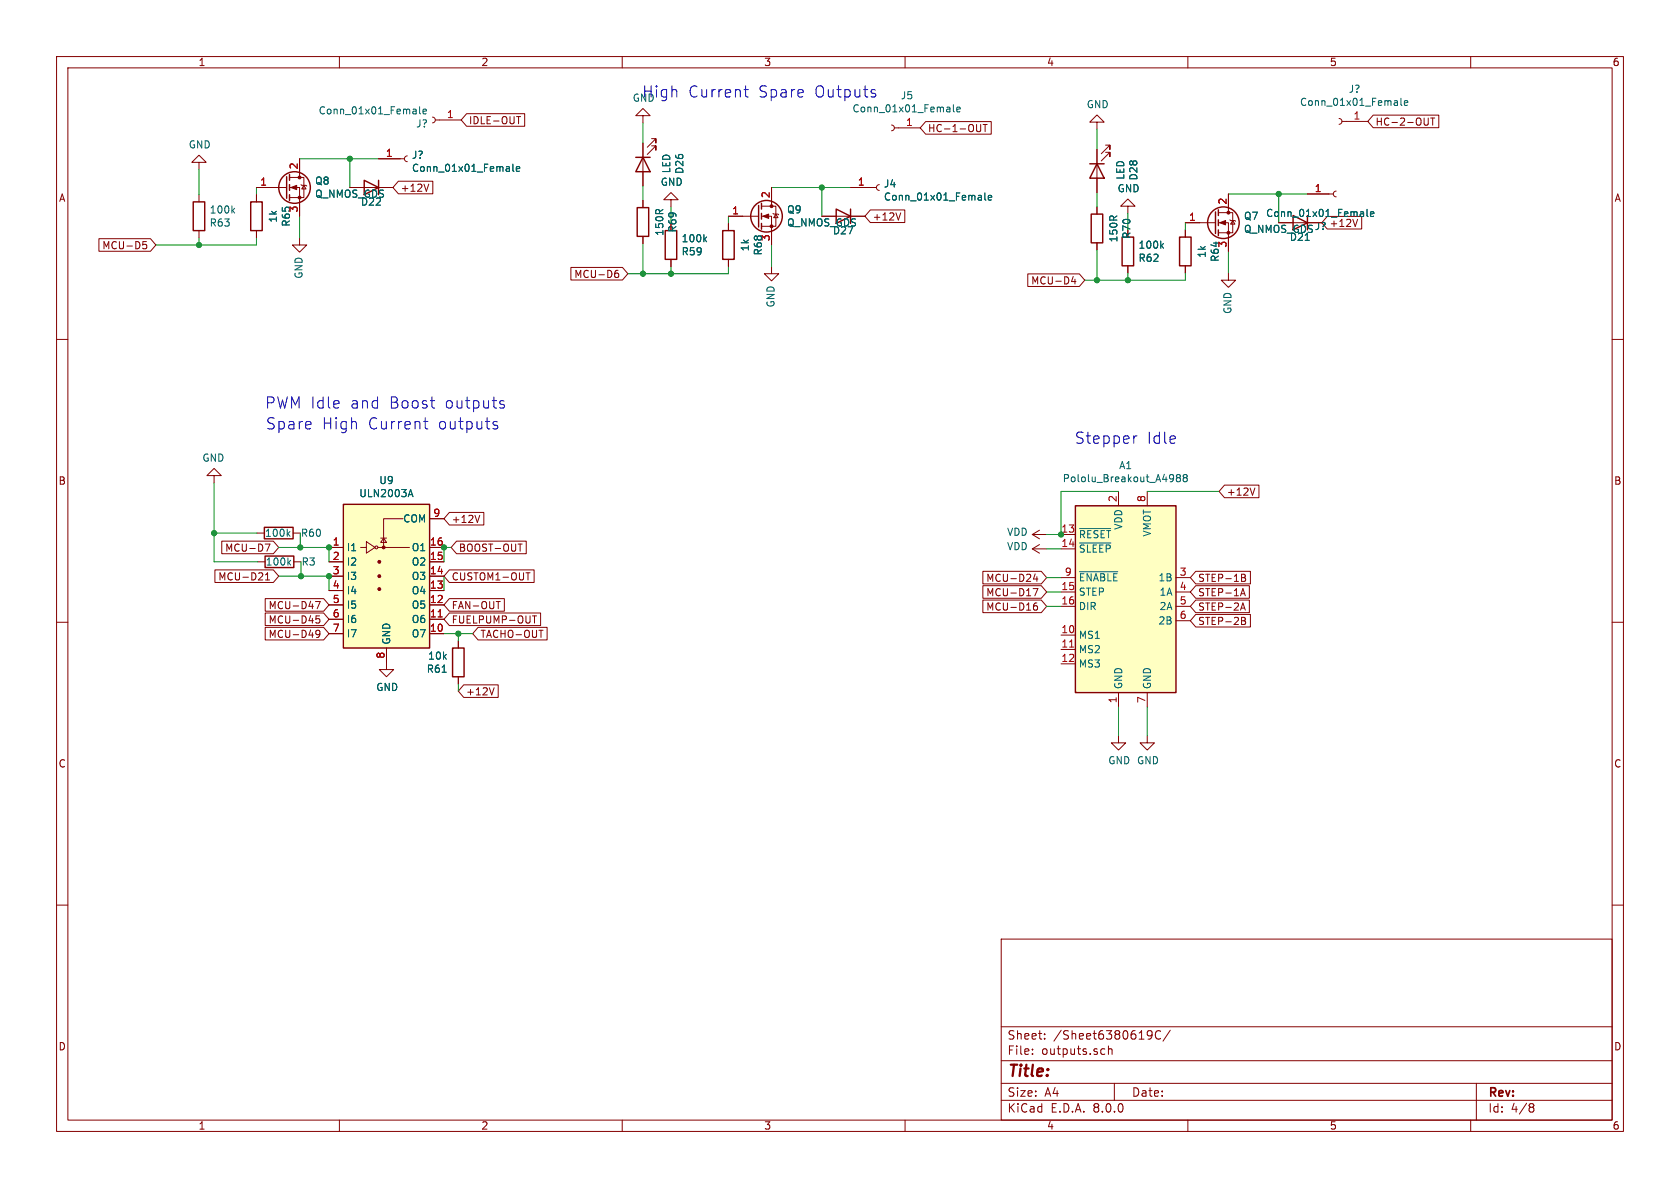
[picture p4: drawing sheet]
EESchema Schematic File Version 4
EELAYER 30 0
EELAYER END
$Descr A4 11693 8268
encoding utf-8
Sheet 4 8
Title ""
Date ""
Rev ""
Comp ""
Comment1 ""
Comment2 ""
Comment3 ""
Comment4 ""
$EndDescr
Text Notes 1840 2860 0    78   ~ 0
PWM Idle and Boost outputs
Text GLabel 2290 4310 0    50   Input ~ 0
MCU-D45
Text GLabel 3090 4310 2    50   Input ~ 0
FUELPUMP-OUT
Text GLabel 2290 4410 0    50   Input ~ 0
MCU-D49
Text GLabel 3290 4410 2    50   Input ~ 0
TACHO-OUT
Text Notes 1845 3005 0    78   ~ 0
Spare High Current outputs
Text Notes 7475 3105 0    78   ~ 0
Stepper Idle
$Comp
L power:GND #PWR0160
U 1 1
P 2690 4610
F 0 "#PWR0160" H 2690 4360 50  0001 C CNN
F 1 "GND" H 2695 4437 50  0000 C CNN
F 2 "" H 2690 4610 50  0001 C CNN
F 3 "" H 2690 4610 50  0001 C CNN
	1    2690 4610
	1    0    0    -1  
$EndComp
Text GLabel 1085 1705 0    50   Input ~ 0
MCU-D5
$Comp
L power:GND #PWR0161
U 1 1
P 1490 3360
F 0 "#PWR0161" H 1490 3110 50  0001 C CNN
F 1 "GND" H 1495 3187 50  0000 C CNN
F 2 "" H 1490 3360 50  0001 C CNN
F 3 "" H 1490 3360 50  0001 C CNN
	1    1490 3360
	-1   0    0    1   
$EndComp
Text GLabel 3210 835  2    50   Input ~ 0
IDLE-OUT
Text GLabel 3090 4210 2    50   Input ~ 0
FAN-OUT
Text GLabel 2290 4210 0    50   Input ~ 0
MCU-D47
$Comp
L Device:R R61
U 1 1
P 3190 4610
F 0 "R61" H 3120 4564 50  0000 R CNN
F 1 "10k" H 3120 4655 50  0000 R CNN
F 2 "Resistor_THT:R_Axial_DIN0204_L3.6mm_D1.6mm_P5.08mm_Horizontal" V 3120 4610 50  0001 C CNN
F 3 "~" H 3190 4610 50  0001 C CNN
F 4 "BC10.0KXCT-ND" H 890 610 50  0001 C CNN "Digikey Part Number"
F 5 "Vishay" H 890 610 50  0001 C CNN "Manufacturer_Name"
F 6 "MFR-12FTF52-10K" H 890 610 50  0001 C CNN "Manufacturer_Part_Number"
F 7 "https://www.digikey.com.au/product-detail/en/vishay-beyschlag-draloric-bc-components/MBA02040C1002FRP00/BC10-0KXCT-ND/336866" H 890 610 50  0001 C CNN "URL"
	1    3190 4610
	1    0    0    -1  
$EndComp
Wire Wire Line
	3190 4460 3190 4410
Wire Wire Line
	3190 4810 3190 4760
Wire Wire Line
	3090 4410 3190 4410
Wire Wire Line
	3190 4410 3290 4410
Connection ~ 3190 4410
Text GLabel 3140 3810 2    50   Input ~ 0
BOOST-OUT
Wire Wire Line
	3140 3810 3090 3810
Wire Wire Line
	3090 3910 3090 3810
Text GLabel 1940 3810 0    50   Input ~ 0
MCU-D7
Wire Wire Line
	1940 3810 2090 3810
Wire Wire Line
	2290 3810 2290 3910
$Comp
L Device:R R60
U 1 1
P 1940 3710
F 0 "R60" V 1940 3560 50  0000 R CNN
F 1 "100k" V 1940 3810 50  0000 R CNN
F 2 "Resistor_THT:R_Axial_DIN0204_L3.6mm_D1.6mm_P5.08mm_Horizontal" V 1870 3710 50  0001 C CNN
F 3 "~" H 1940 3710 50  0001 C CNN
F 4 "BC3240CT-ND" H 390 2310 50  0001 C CNN "Digikey Part Number"
F 5 "Vishay" H 390 2310 50  0001 C CNN "Manufacturer_Name"
F 6 "MFR-12FRF52-100K" H 390 2310 50  0001 C CNN "Manufacturer_Part_Number"
F 7 "https://www.digikey.com.au/product-detail/en/vishay-beyschlag-draloric-bc-components/MBA02040C1003FCT00/BC3240CT-ND/6138743" H 390 2310 50  0001 C CNN "URL"
	1    1940 3710
	0    -1   -1   0   
$EndComp
Wire Wire Line
	1490 3710 1790 3710
Wire Wire Line
	2090 3710 2090 3810
Connection ~ 2090 3810
Wire Wire Line
	2090 3810 2290 3810
Text GLabel 9520 845  2    50   Input ~ 0
HC-2-OUT
$Comp
L power:GND #PWR?
U 1 1
P 2085 1655
AR Path="/5CD18C17/63862F56" Ref="#PWR?"  Part="1" 
AR Path="/5CD191F5/63862F56" Ref="#PWR0105"  Part="1" 
AR Path="/6380619D/63862F56" Ref="#PWR0162"  Part="1" 
F 0 "#PWR0162" H 2085 1405 50  0001 C CNN
F 1 "GND" V 2090 1527 50  0000 R CNN
F 2 "" H 2085 1655 50  0001 C CNN
F 3 "" H 2085 1655 50  0001 C CNN
	1    2085 1655
	-1   0    0    -1  
$EndComp
Wire Wire Line
	2085 1655 2085 1505
$Comp
L Device:R R?
U 1 1
P 1385 1505
AR Path="/5CD18C17/60C89296" Ref="R?"  Part="1" 
AR Path="/5CD191F5/60C89296" Ref="R43"  Part="1" 
AR Path="/6380619D/60C89296" Ref="R63"  Part="1" 
F 0 "R63" H 1315 1459 50  0000 R CNN
F 1 "100k" H 1315 1550 50  0000 R CNN
F 2 "Resistor_THT:R_Axial_DIN0204_L3.6mm_D1.6mm_P5.08mm_Horizontal" V 1315 1505 50  0001 C CNN
F 3 "~" H 1385 1505 50  0001 C CNN
F 4 "BC3240CT-ND" H -5765 -1295 50  0001 C CNN "Digikey Part Number"
F 5 "Vishay" H -5765 -1295 50  0001 C CNN "Manufacturer_Name"
F 6 "MFR-12FRF52-100K" H -5765 -1295 50  0001 C CNN "Manufacturer_Part_Number"
F 7 "https://www.digikey.com.au/product-detail/en/vishay-beyschlag-draloric-bc-components/MBA02040C1003FCT00/BC3240CT-ND/6138743" H -5765 -1295 50  0001 C CNN "URL"
	1    1385 1505
	-1   0    0    -1  
$EndComp
Wire Wire Line
	1385 1705 1385 1655
Text GLabel 7550 1950 0    50   Input ~ 0
MCU-D4
Wire Wire Line
	1085 1705 1385 1705
Connection ~ 1385 1705
Text GLabel 6405 890  2    50   Input ~ 0
HC-1-OUT
Text GLabel 4370 1905 0    50   Input ~ 0
MCU-D6
Text Notes 4465 695  0    78   ~ 0
High Current Spare Outputs
Wire Wire Line
	1385 1705 1785 1705
$Comp
L Device:R R65
U 1 1
P 1785 1505
F 0 "R65" V 1578 1505 50  0000 C CNN
F 1 "1k" V 1669 1505 50  0000 C CNN
F 2 "Resistor_THT:R_Axial_DIN0204_L3.6mm_D1.6mm_P5.08mm_Horizontal" V 1715 1505 50  0001 C CNN
F 3 "~" H 1785 1505 50  0001 C CNN
F 4 "BC1.00KXCT-ND" H -1115 -4495 50  0001 C CNN "Digikey Part Number"
F 5 "Vishay" H -1115 -4495 50  0001 C CNN "Manufacturer_Name"
F 6 "MFR-12FTF52-1K" H -1115 -4495 50  0001 C CNN "Manufacturer_Part_Number"
F 7 "" H -1115 -4495 50  0001 C CNN "URL"
	1    1785 1505
	-1   0    0    1   
$EndComp
Wire Wire Line
	1785 1305 1785 1355
Wire Wire Line
	1785 1655 1785 1705
$Comp
L Device:D D?
U 1 1
P 2585 1305
AR Path="/5CD18C17/60EF5827" Ref="D?"  Part="1" 
AR Path="/5CD191F5/60EF5827" Ref="D16"  Part="1" 
AR Path="/6380619D/60EF5827" Ref="D22"  Part="1" 
F 0 "D22" H 2585 1405 50  0000 C CNN
F 1 "1N914TAP" H 2585 1180 50  0001 C CNN
F 2 "Diode_THT:D_DO-35_SOD27_P7.62mm_Horizontal" H 2585 1305 50  0001 C CNN
F 3 "~" H 2585 1305 50  0001 C CNN
F 4 "1N914TAPGICT-ND" H -1665 -445 50  0001 C CNN "Digikey Part Number"
F 5 "Vishay" H -1665 -445 50  0001 C CNN "Manufacturer_Name"
F 6 "1N914TAP" H -1665 -445 50  0001 C CNN "Manufacturer_Part_Number"
F 7 "https://www.digikey.com.au/product-detail/en/vishay-general-semiconductor-diodes-division/1N914TAP/1N914TAPGICT-ND/8564478" H -1665 -445 50  0001 C CNN "URL"
	1    2585 1305
	-1   0    0    1   
$EndComp
Wire Wire Line
	2435 1305 2435 1105
Connection ~ 2435 1105
Wire Wire Line
	2435 1105 2635 1105
$Comp
L power:GND #PWR?
U 1 1
P 8550 1900
AR Path="/5CD18C17/60EFB003" Ref="#PWR?"  Part="1" 
AR Path="/5CD191F5/60EFB003" Ref="#PWR0126"  Part="1" 
AR Path="/6380619D/60EFB003" Ref="#PWR0164"  Part="1" 
F 0 "#PWR0164" H 8550 1650 50  0001 C CNN
F 1 "GND" V 8555 1772 50  0000 R CNN
F 2 "" H 8550 1900 50  0001 C CNN
F 3 "" H 8550 1900 50  0001 C CNN
	1    8550 1900
	-1   0    0    -1  
$EndComp
Wire Wire Line
	8550 1900 8550 1750
$Comp
L Device:R R?
U 1 1
P 7850 1750
AR Path="/5CD18C17/60EFB012" Ref="R?"  Part="1" 
AR Path="/5CD191F5/60EFB012" Ref="R28"  Part="1" 
AR Path="/6380619D/60EFB012" Ref="R62"  Part="1" 
F 0 "R62" H 7780 1704 50  0000 R CNN
F 1 "100k" H 7780 1795 50  0000 R CNN
F 2 "Resistor_THT:R_Axial_DIN0204_L3.6mm_D1.6mm_P5.08mm_Horizontal" V 7780 1750 50  0001 C CNN
F 3 "~" H 7850 1750 50  0001 C CNN
F 4 "BC3240CT-ND" H 700 -1050 50  0001 C CNN "Digikey Part Number"
F 5 "Vishay" H 700 -1050 50  0001 C CNN "Manufacturer_Name"
F 6 "MFR-12FRF52-100K" H 700 -1050 50  0001 C CNN "Manufacturer_Part_Number"
F 7 "https://www.digikey.com.au/product-detail/en/vishay-beyschlag-draloric-bc-components/MBA02040C1003FCT00/BC3240CT-ND/6138743" H 700 -1050 50  0001 C CNN "URL"
	1    7850 1750
	-1   0    0    -1  
$EndComp
$Comp
L power:GND #PWR?
U 1 1
P 7850 1485
AR Path="/5CD18C17/60EFB01C" Ref="#PWR?"  Part="1" 
AR Path="/5CD191F5/60EFB01C" Ref="#PWR0127"  Part="1" 
AR Path="/6380619D/60EFB01C" Ref="#PWR0165"  Part="1" 
F 0 "#PWR0165" H 7850 1235 50  0001 C CNN
F 1 "GND" H 7855 1312 50  0000 C CNN
F 2 "" H 7850 1485 50  0001 C CNN
F 3 "" H 7850 1485 50  0001 C CNN
	1    7850 1485
	1    0    0    1   
$EndComp
Wire Wire Line
	7850 1950 7850 1900
Wire Wire Line
	7550 1950 7635 1950
Connection ~ 7850 1950
Wire Wire Line
	7850 1950 8250 1950
$Comp
L Device:R R64
U 1 1
P 8250 1750
F 0 "R64" V 8043 1750 50  0000 C CNN
F 1 "1k" V 8134 1750 50  0000 C CNN
F 2 "Resistor_THT:R_Axial_DIN0204_L3.6mm_D1.6mm_P5.08mm_Horizontal" V 8180 1750 50  0001 C CNN
F 3 "~" H 8250 1750 50  0001 C CNN
F 4 "BC1.00KXCT-ND" H 5350 -4250 50  0001 C CNN "Digikey Part Number"
F 5 "Vishay" H 5350 -4250 50  0001 C CNN "Manufacturer_Name"
F 6 "MFR-12FTF52-1K" H 5350 -4250 50  0001 C CNN "Manufacturer_Part_Number"
F 7 "" H 5350 -4250 50  0001 C CNN "URL"
	1    8250 1750
	-1   0    0    1   
$EndComp
Wire Wire Line
	8250 1550 8250 1600
Wire Wire Line
	8250 1900 8250 1950
$Comp
L Device:D D?
U 1 1
P 9050 1550
AR Path="/5CD18C17/60EFB050" Ref="D?"  Part="1" 
AR Path="/5CD191F5/60EFB050" Ref="D13"  Part="1" 
AR Path="/6380619D/60EFB050" Ref="D21"  Part="1" 
F 0 "D21" H 9050 1650 50  0000 C CNN
F 1 "1N914TAP" H 9050 1425 50  0001 C CNN
F 2 "Diode_THT:D_DO-35_SOD27_P7.62mm_Horizontal" H 9050 1550 50  0001 C CNN
F 3 "~" H 9050 1550 50  0001 C CNN
F 4 "1N914TAPGICT-ND" H 4800 -200 50  0001 C CNN "Digikey Part Number"
F 5 "Vishay" H 4800 -200 50  0001 C CNN "Manufacturer_Name"
F 6 "1N914TAP" H 4800 -200 50  0001 C CNN "Manufacturer_Part_Number"
F 7 "https://www.digikey.com.au/product-detail/en/vishay-general-semiconductor-diodes-division/1N914TAP/1N914TAPGICT-ND/8564478" H 4800 -200 50  0001 C CNN "URL"
	1    9050 1550
	-1   0    0    1   
$EndComp
Wire Wire Line
	8900 1550 8900 1350
Connection ~ 8900 1350
Wire Wire Line
	8900 1350 9100 1350
Wire Wire Line
	2085 1105 2435 1105
Wire Wire Line
	8550 1350 8900 1350
Text GLabel 8285 4120 2    50   Input ~ 0
STEP-1A
Text GLabel 8285 4220 2    50   Input ~ 0
STEP-2A
Text GLabel 8285 4020 2    50   Input ~ 0
STEP-1B
Text GLabel 8285 4320 2    50   Input ~ 0
STEP-2B
Wire Wire Line
	7985 3420 8485 3420
Text GLabel 7285 4020 0    50   Input ~ 0
MCU-D24
Text GLabel 7285 4120 0    50   Input ~ 0
MCU-D17
Text GLabel 7285 4220 0    50   Input ~ 0
MCU-D16
$Comp
L power:VDD #PWR0166
U 1 1
P 7285 3820
F 0 "#PWR0166" H 7285 3670 50  0001 C CNN
F 1 "VDD" V 7302 3948 50  0000 L CNN
F 2 "" H 7285 3820 50  0001 C CNN
F 3 "" H 7285 3820 50  0001 C CNN
	1    7285 3820
	0    -1   -1   0   
$EndComp
Wire Wire Line
	7285 3820 7385 3820
Wire Wire Line
	7285 4020 7385 4020
Wire Wire Line
	7385 4120 7285 4120
Wire Wire Line
	7285 4220 7385 4220
$Comp
L Driver_Motor:Pololu_Breakout_A4988 A1
U 1 1
P 7785 4120
F 0 "A1" H 7835 5001 50  0000 C CNN
F 1 "Pololu_Breakout_A4988" H 7835 4910 50  0000 C CNN
F 2 "Module:Pololu_Breakout-16_15.2x20.3mm" H 8060 3370 50  0001 L CNN
F 3 "https://www.pololu.com/product/2980/pictures" H 7885 3820 50  0001 C CNN
F 4 "/////////////////////////////////" H 7785 4120 50  0001 C CNN "Manufacturer_Part_Number"
	1    7785 4120
	1    0    0    -1  
$EndComp
$Comp
L power:VDD #PWR0167
U 1 1
P 7285 3720
F 0 "#PWR0167" H 7285 3570 50  0001 C CNN
F 1 "VDD" V 7302 3848 50  0000 L CNN
F 2 "" H 7285 3720 50  0001 C CNN
F 3 "" H 7285 3720 50  0001 C CNN
	1    7285 3720
	0    -1   -1   0   
$EndComp
Wire Wire Line
	7285 3720 7385 3720
Wire Wire Line
	7785 5120 7785 4920
$Comp
L power:GND #PWR0168
U 1 1
P 7785 5120
F 0 "#PWR0168" H 7785 4870 50  0001 C CNN
F 1 "GND" H 7790 4947 50  0000 C CNN
F 2 "" H 7785 5120 50  0001 C CNN
F 3 "" H 7785 5120 50  0001 C CNN
	1    7785 5120
	1    0    0    -1  
$EndComp
Wire Wire Line
	7985 5120 7985 4920
$Comp
L power:GND #PWR0169
U 1 1
P 7985 5120
F 0 "#PWR0169" H 7985 4870 50  0001 C CNN
F 1 "GND" H 7990 4947 50  0000 C CNN
F 2 "" H 7985 5120 50  0001 C CNN
F 3 "" H 7985 5120 50  0001 C CNN
	1    7985 5120
	1    0    0    -1  
$EndComp
Wire Wire Line
	7785 3420 7385 3420
Wire Wire Line
	7385 3420 7385 3720
Connection ~ 7385 3720
Text GLabel 3190 4810 2    50   Input ~ 0
+12V
Text GLabel 3090 3610 2    50   Input ~ 0
+12V
Text GLabel 2735 1305 2    50   Input ~ 0
+12V
Text GLabel 9200 1550 2    50   Input ~ 0
+12V
Text GLabel 8485 3420 2    50   Input ~ 0
+12V
$Comp
L Device:Q_NMOS_GDS Q?
U 1 1
P 8450 1550
AR Path="/63805A3E/63853630" Ref="Q?"  Part="1" 
AR Path="/6380619D/63853630" Ref="Q7"  Part="1" 
F 0 "Q7" H 8654 1596 50  0000 L CNN
F 1 "Q_NMOS_GDS" H 8654 1505 50  0000 L CNN
F 2 "Package_TO_SOT_SMD:TO-263-2" H 8650 1650 50  0001 C CNN
F 3 "" H 8450 1550 50  0001 C CNN
F 4 "" H 8450 1550 50  0001 C CNN "Digikey Part Number"
F 5 "" H 8450 1550 50  0001 C CNN "Manufacturer_Name"
F 6 "BUK9675-55A,118" H 8450 1550 50  0001 C CNN "Manufacturer_Part_Number"
	1    8450 1550
	1    0    0    -1  
$EndComp
$Comp
L Device:Q_NMOS_GDS Q?
U 1 1
P 1985 1305
AR Path="/63805A3E/6385E2BC" Ref="Q?"  Part="1" 
AR Path="/6380619D/6385E2BC" Ref="Q8"  Part="1" 
F 0 "Q8" H 2189 1351 50  0000 L CNN
F 1 "Q_NMOS_GDS" H 2189 1260 50  0000 L CNN
F 2 "Package_TO_SOT_SMD:TO-263-2" H 2185 1405 50  0001 C CNN
F 3 "" H 1985 1305 50  0001 C CNN
F 4 "" H 1985 1305 50  0001 C CNN "Digikey Part Number"
F 5 "" H 1985 1305 50  0001 C CNN "Manufacturer_Name"
F 6 "BUK9675-55A,118" H 1985 1305 50  0001 C CNN "Manufacturer_Part_Number"
	1    1985 1305
	1    0    0    -1  
$EndComp
$Comp
L Device:R R?
U 1 1
P 7635 1590
AR Path="/63805A3E/639BEF41" Ref="R?"  Part="1" 
AR Path="/6380619D/639BEF41" Ref="R70"  Part="1" 
F 0 "R70" V 7428 1590 50  0000 C CNN
F 1 "150R" V 7519 1590 50  0000 C CNN
F 2 "Resistor_THT:R_Axial_DIN0204_L3.6mm_D1.6mm_P5.08mm_Horizontal" V 7565 1590 50  0001 C CNN
F 3 "~" H 7635 1590 50  0001 C CNN
F 4 "BC3483CT-ND" H 4235 -1910 50  0001 C CNN "Digikey Part Number"
F 5 "Vishay" H 4235 -1910 50  0001 C CNN "Manufacturer_Name"
F 6 "MFR-12FTF52-150R" H 4235 -1910 50  0001 C CNN "Manufacturer_Part_Number"
F 7 "https://www.digikey.com.au/product-detail/en/vishay-beyschlag-draloric-bc-components/MBA02040C2401FC100/BC3483CT-ND/7350913" H 4235 -1910 50  0001 C CNN "URL"
	1    7635 1590
	-1   0    0    -1  
$EndComp
$Comp
L Device:LED D?
U 1 1
P 7635 1190
AR Path="/63805A3E/639BEF4B" Ref="D?"  Part="1" 
AR Path="/6380619D/639BEF4B" Ref="D28"  Part="1" 
F 0 "D28" H 7628 935 50  0000 C CNN
F 1 "LED" H 7628 1026 50  0000 C CNN
F 2 "LED_THT:LED_D3.0mm" H 7635 1190 50  0001 C CNN
F 3 "~" H 7635 1190 50  0001 C CNN
F 4 "732-5005-ND" H 3835 -2310 50  0001 C CNN "Digikey Part Number"
F 5 "Wurth" H 3835 -2310 50  0001 C CNN "Manufacturer_Name"
F 6 "151031SS04000 (2V 20mA)" H 3835 -2310 50  0001 C CNN "Manufacturer_Part_Number"
F 7 "https://www.digikey.com.au/product-detail/en/w%C3%BCrth-elektronik/151031SS04000/732-5005-ND/4489979" H 3835 -2310 50  0001 C CNN "URL"
	1    7635 1190
	0    -1   1    0   
$EndComp
Wire Wire Line
	7635 1440 7635 1340
Wire Wire Line
	7635 1740 7635 1950
Wire Wire Line
	7635 1040 7635 900 
Wire Wire Line
	7850 1600 7850 1485
$Comp
L power:GND #PWR?
U 1 1
P 5370 1855
AR Path="/5CD18C17/639F838F" Ref="#PWR?"  Part="1" 
AR Path="/5CD191F5/639F838F" Ref="#PWR?"  Part="1" 
AR Path="/6380619D/639F838F" Ref="#PWR0163"  Part="1" 
F 0 "#PWR0163" H 5370 1605 50  0001 C CNN
F 1 "GND" V 5375 1727 50  0000 R CNN
F 2 "" H 5370 1855 50  0001 C CNN
F 3 "" H 5370 1855 50  0001 C CNN
	1    5370 1855
	-1   0    0    -1  
$EndComp
Wire Wire Line
	5370 1855 5370 1705
$Comp
L Device:R R?
U 1 1
P 4670 1705
AR Path="/5CD18C17/639F839E" Ref="R?"  Part="1" 
AR Path="/5CD191F5/639F839E" Ref="R?"  Part="1" 
AR Path="/6380619D/639F839E" Ref="R59"  Part="1" 
F 0 "R59" H 4600 1659 50  0000 R CNN
F 1 "100k" H 4600 1750 50  0000 R CNN
F 2 "Resistor_THT:R_Axial_DIN0204_L3.6mm_D1.6mm_P5.08mm_Horizontal" V 4600 1705 50  0001 C CNN
F 3 "~" H 4670 1705 50  0001 C CNN
F 4 "BC3240CT-ND" H -2480 -1095 50  0001 C CNN "Digikey Part Number"
F 5 "Vishay" H -2480 -1095 50  0001 C CNN "Manufacturer_Name"
F 6 "MFR-12FRF52-100K" H -2480 -1095 50  0001 C CNN "Manufacturer_Part_Number"
F 7 "https://www.digikey.com.au/product-detail/en/vishay-beyschlag-draloric-bc-components/MBA02040C1003FCT00/BC3240CT-ND/6138743" H -2480 -1095 50  0001 C CNN "URL"
	1    4670 1705
	-1   0    0    -1  
$EndComp
Wire Wire Line
	4670 1905 4670 1855
Wire Wire Line
	4370 1905 4475 1905
Connection ~ 4670 1905
Wire Wire Line
	4670 1905 5070 1905
$Comp
L Device:R R68
U 1 1
P 5070 1705
F 0 "R68" V 4863 1705 50  0000 C CNN
F 1 "1k" V 4954 1705 50  0000 C CNN
F 2 "Resistor_THT:R_Axial_DIN0204_L3.6mm_D1.6mm_P5.08mm_Horizontal" V 5000 1705 50  0001 C CNN
F 3 "~" H 5070 1705 50  0001 C CNN
F 4 "BC1.00KXCT-ND" H 2170 -4295 50  0001 C CNN "Digikey Part Number"
F 5 "Vishay" H 2170 -4295 50  0001 C CNN "Manufacturer_Name"
F 6 "MFR-12FTF52-1K" H 2170 -4295 50  0001 C CNN "Manufacturer_Part_Number"
F 7 "" H 2170 -4295 50  0001 C CNN "URL"
	1    5070 1705
	-1   0    0    1   
$EndComp
Wire Wire Line
	5070 1505 5070 1555
Wire Wire Line
	5070 1855 5070 1905
$Comp
L Device:D D?
U 1 1
P 5870 1505
AR Path="/5CD18C17/639F83C0" Ref="D?"  Part="1" 
AR Path="/5CD191F5/639F83C0" Ref="D?"  Part="1" 
AR Path="/6380619D/639F83C0" Ref="D27"  Part="1" 
F 0 "D27" H 5870 1605 50  0000 C CNN
F 1 "1N914TAP" H 5870 1380 50  0001 C CNN
F 2 "Diode_THT:D_DO-35_SOD27_P7.62mm_Horizontal" H 5870 1505 50  0001 C CNN
F 3 "~" H 5870 1505 50  0001 C CNN
F 4 "1N914TAPGICT-ND" H 1620 -245 50  0001 C CNN "Digikey Part Number"
F 5 "Vishay" H 1620 -245 50  0001 C CNN "Manufacturer_Name"
F 6 "1N914TAP" H 1620 -245 50  0001 C CNN "Manufacturer_Part_Number"
F 7 "https://www.digikey.com.au/product-detail/en/vishay-general-semiconductor-diodes-division/1N914TAP/1N914TAPGICT-ND/8564478" H 1620 -245 50  0001 C CNN "URL"
	1    5870 1505
	-1   0    0    1   
$EndComp
Wire Wire Line
	5720 1505 5720 1305
Connection ~ 5720 1305
Wire Wire Line
	5720 1305 5920 1305
Wire Wire Line
	5370 1305 5720 1305
Text GLabel 6020 1505 2    50   Input ~ 0
+12V
$Comp
L Device:Q_NMOS_GDS Q?
U 1 1
P 5270 1505
AR Path="/63805A3E/639F83D2" Ref="Q?"  Part="1" 
AR Path="/6380619D/639F83D2" Ref="Q9"  Part="1" 
F 0 "Q9" H 5474 1551 50  0000 L CNN
F 1 "Q_NMOS_GDS" H 5474 1460 50  0000 L CNN
F 2 "Package_TO_SOT_SMD:TO-263-2" H 5470 1605 50  0001 C CNN
F 3 "" H 5270 1505 50  0001 C CNN
F 4 "" H 5270 1505 50  0001 C CNN "Digikey Part Number"
F 5 "" H 5270 1505 50  0001 C CNN "Manufacturer_Name"
F 6 "BUK9675-55A,118" H 5270 1505 50  0001 C CNN "Manufacturer_Part_Number"
	1    5270 1505
	1    0    0    -1  
$EndComp
$Comp
L power:GND #PWR?
U 1 1
P 4670 1440
AR Path="/5CD18C17/639F83DC" Ref="#PWR?"  Part="1" 
AR Path="/5CD191F5/639F83DC" Ref="#PWR?"  Part="1" 
AR Path="/6380619D/639F83DC" Ref="#PWR0187"  Part="1" 
F 0 "#PWR0187" H 4670 1190 50  0001 C CNN
F 1 "GND" H 4675 1267 50  0000 C CNN
F 2 "" H 4670 1440 50  0001 C CNN
F 3 "" H 4670 1440 50  0001 C CNN
	1    4670 1440
	1    0    0    1   
$EndComp
$Comp
L Device:R R?
U 1 1
P 4475 1545
AR Path="/63805A3E/639F83EA" Ref="R?"  Part="1" 
AR Path="/6380619D/639F83EA" Ref="R69"  Part="1" 
F 0 "R69" V 4268 1545 50  0000 C CNN
F 1 "150R" V 4359 1545 50  0000 C CNN
F 2 "Resistor_THT:R_Axial_DIN0204_L3.6mm_D1.6mm_P5.08mm_Horizontal" V 4405 1545 50  0001 C CNN
F 3 "~" H 4475 1545 50  0001 C CNN
F 4 "BC3483CT-ND" H 1075 -1955 50  0001 C CNN "Digikey Part Number"
F 5 "Vishay" H 1075 -1955 50  0001 C CNN "Manufacturer_Name"
F 6 "MFR-12FTF52-150R" H 1075 -1955 50  0001 C CNN "Manufacturer_Part_Number"
F 7 "https://www.digikey.com.au/product-detail/en/vishay-beyschlag-draloric-bc-components/MBA02040C2401FC100/BC3483CT-ND/7350913" H 1075 -1955 50  0001 C CNN "URL"
	1    4475 1545
	-1   0    0    -1  
$EndComp
$Comp
L Device:LED D?
U 1 1
P 4475 1145
AR Path="/63805A3E/639F83F8" Ref="D?"  Part="1" 
AR Path="/6380619D/639F83F8" Ref="D26"  Part="1" 
F 0 "D26" H 4468 890 50  0000 C CNN
F 1 "LED" H 4468 981 50  0000 C CNN
F 2 "LED_THT:LED_D3.0mm" H 4475 1145 50  0001 C CNN
F 3 "~" H 4475 1145 50  0001 C CNN
F 4 "732-5005-ND" H 675 -2355 50  0001 C CNN "Digikey Part Number"
F 5 "Wurth" H 675 -2355 50  0001 C CNN "Manufacturer_Name"
F 6 "151031SS04000 (2V 20mA)" H 675 -2355 50  0001 C CNN "Manufacturer_Part_Number"
F 7 "https://www.digikey.com.au/product-detail/en/w%C3%BCrth-elektronik/151031SS04000/732-5005-ND/4489979" H 675 -2355 50  0001 C CNN "URL"
	1    4475 1145
	0    -1   1    0   
$EndComp
Wire Wire Line
	4475 1395 4475 1295
Wire Wire Line
	4475 1695 4475 1905
Wire Wire Line
	4475 995  4475 855 
Wire Wire Line
	4670 1555 4670 1440
Wire Wire Line
	1385 1355 1385 1180
$Comp
L power:GND #PWR?
U 1 1
P 1385 1180
AR Path="/5CD18C17/63A0CD30" Ref="#PWR?"  Part="1" 
AR Path="/5CD191F5/63A0CD30" Ref="#PWR?"  Part="1" 
AR Path="/6380619D/63A0CD30" Ref="#PWR0188"  Part="1" 
F 0 "#PWR0188" H 1385 930 50  0001 C CNN
F 1 "GND" H 1390 1007 50  0000 C CNN
F 2 "" H 1385 1180 50  0001 C CNN
F 3 "" H 1385 1180 50  0001 C CNN
	1    1385 1180
	1    0    0    1   
$EndComp
Wire Wire Line
	1490 3360 1490 3710
$Comp
L Transistor_Array:ULN2003A U9
U 1 1
P 2690 4010
F 0 "U9" H 2690 4677 50  0000 C CNN
F 1 "ULN2003A" H 2690 4586 50  0000 C CNN
F 2 "Package_SO:SOIC-16W_5.3x10.2mm_P1.27mm" H 2740 3460 50  0001 L CNN
F 3 "http://www.ti.com/lit/ds/symlink/uln2003a.pdf" H 2790 3810 50  0001 C CNN
F 4 "ULN2003AIDE4" H 2690 4010 50  0001 C CNN "Manufacturer_Part_Number"
	1    2690 4010
	1    0    0    -1  
$EndComp
Connection ~ 2290 3810
Connection ~ 3090 3810
Text GLabel 1940 4010 0    50   Input ~ 0
MCU-D21
Text GLabel 3090 4010 2    50   Input ~ 0
CUSTOM1-OUT
Connection ~ 4475 1905
Wire Wire Line
	4475 1905 4670 1905
Connection ~ 7635 1950
Wire Wire Line
	7635 1950 7850 1950
$Comp
L power:GND #PWR?
U 1 1
P 7635 900
AR Path="/5CD18C17/638DDE99" Ref="#PWR?"  Part="1" 
AR Path="/5CD191F5/638DDE99" Ref="#PWR?"  Part="1" 
AR Path="/6380619D/638DDE99" Ref="#PWR0181"  Part="1" 
F 0 "#PWR0181" H 7635 650 50  0001 C CNN
F 1 "GND" H 7640 727 50  0000 C CNN
F 2 "" H 7635 900 50  0001 C CNN
F 3 "" H 7635 900 50  0001 C CNN
	1    7635 900 
	1    0    0    1   
$EndComp
$Comp
L power:GND #PWR?
U 1 1
P 4475 855
AR Path="/5CD18C17/638DE9EC" Ref="#PWR?"  Part="1" 
AR Path="/5CD191F5/638DE9EC" Ref="#PWR?"  Part="1" 
AR Path="/6380619D/638DE9EC" Ref="#PWR0185"  Part="1" 
F 0 "#PWR0185" H 4475 605 50  0001 C CNN
F 1 "GND" H 4480 682 50  0000 C CNN
F 2 "" H 4475 855 50  0001 C CNN
F 3 "" H 4475 855 50  0001 C CNN
	1    4475 855 
	1    0    0    1   
$EndComp
Wire Wire Line
	3090 4110 3090 4010
Wire Wire Line
	2290 4010 2095 4010
Wire Wire Line
	2290 4110 2290 4010
Connection ~ 2290 4010
$Comp
L Device:R R3
U 1 1
P 1945 3910
F 0 "R3" V 1945 3760 50  0000 R CNN
F 1 "100k" V 1945 4010 50  0000 R CNN
F 2 "Resistor_THT:R_Axial_DIN0204_L3.6mm_D1.6mm_P5.08mm_Horizontal" V 1875 3910 50  0001 C CNN
F 3 "~" H 1945 3910 50  0001 C CNN
F 4 "BC3240CT-ND" H 395 2510 50  0001 C CNN "Digikey Part Number"
F 5 "Vishay" H 395 2510 50  0001 C CNN "Manufacturer_Name"
F 6 "MFR-12FRF52-100K" H 395 2510 50  0001 C CNN "Manufacturer_Part_Number"
F 7 "https://www.digikey.com.au/product-detail/en/vishay-beyschlag-draloric-bc-components/MBA02040C1003FCT00/BC3240CT-ND/6138743" H 395 2510 50  0001 C CNN "URL"
	1    1945 3910
	0    -1   -1   0   
$EndComp
Wire Wire Line
	2095 3910 2095 4010
Connection ~ 2095 4010
Wire Wire Line
	2095 4010 1940 4010
Wire Wire Line
	1795 3910 1490 3910
Wire Wire Line
	1490 3910 1490 3710
Connection ~ 1490 3710
$Comp
L Connector:Conn_01x01_Female J4
U 1 1
P 6120 1305
F 0 "J4" H 6148 1331 50  0000 L CNN
F 1 "Conn_01x01_Female" H 6148 1240 50  0000 L CNN
F 2 "Connector_Pin:Pin_D1.2mm_L11.3mm_W3.0mm_Flat" H 6120 1305 50  0001 C CNN
F 3 "~" H 6120 1305 50  0001 C CNN
F 4 "//////////////////////////////////" H 6120 1305 50  0001 C CNN "Manufacturer_Part_Number"
	1    6120 1305
	1    0    0    -1  
$EndComp
$Comp
L Connector:Conn_01x01_Female J5
U 1 1
P 6205 890
F 0 "J5" H 6097 665 50  0000 C CNN
F 1 "Conn_01x01_Female" H 6097 756 50  0000 C CNN
F 2 "Connector_Pin:Pin_D1.2mm_L11.3mm_W3.0mm_Flat" H 6205 890 50  0001 C CNN
F 3 "~" H 6205 890 50  0001 C CNN
F 4 "//////////////////////////////////" H 6205 890 50  0001 C CNN "Manufacturer_Part_Number"
	1    6205 890 
	-1   0    0    1   
$EndComp
$Comp
L Connector:Conn_01x01_Female J?
U 1 1
P 9320 845
F 0 "J?" H 9212 620 50  0000 C CNN
F 1 "Conn_01x01_Female" H 9212 711 50  0000 C CNN
F 2 "Connector_Pin:Pin_D1.2mm_L11.3mm_W3.0mm_Flat" H 9320 845 50  0001 C CNN
F 3 "~" H 9320 845 50  0001 C CNN
F 4 "//////////////////////////////////" H 9320 845 50  0001 C CNN "Manufacturer_Part_Number"
	1    9320 845 
	-1   0    0    1   
$EndComp
$Comp
L Connector:Conn_01x01_Female J?
U 1 1
P 9300 1350
F 0 "J?" H 9192 1125 50  0000 C CNN
F 1 "Conn_01x01_Female" H 9192 1216 50  0000 C CNN
F 2 "Connector_Pin:Pin_D1.2mm_L11.3mm_W3.0mm_Flat" H 9300 1350 50  0001 C CNN
F 3 "~" H 9300 1350 50  0001 C CNN
F 4 "//////////////////////////////////" H 9300 1350 50  0001 C CNN "Manufacturer_Part_Number"
	1    9300 1350
	1    0    0    -1  
$EndComp
$Comp
L Connector:Conn_01x01_Female J?
U 1 1
P 2835 1105
F 0 "J?" H 2863 1131 50  0000 L CNN
F 1 "Conn_01x01_Female" H 2863 1040 50  0000 L CNN
F 2 "Connector_Pin:Pin_D1.2mm_L11.3mm_W3.0mm_Flat" H 2835 1105 50  0001 C CNN
F 3 "~" H 2835 1105 50  0001 C CNN
F 4 "//////////////////////////////////" H 2835 1105 50  0001 C CNN "Manufacturer_Part_Number"
	1    2835 1105
	1    0    0    -1  
$EndComp
$Comp
L Connector:Conn_01x01_Female J?
U 1 1
P 3010 835
F 0 "J?" H 3038 861 50  0000 L CNN
F 1 "Conn_01x01_Female" H 3038 770 50  0000 L CNN
F 2 "Connector_Pin:Pin_D1.2mm_L11.3mm_W3.0mm_Flat" H 3010 835 50  0001 C CNN
F 3 "~" H 3010 835 50  0001 C CNN
F 4 "//////////////////////////////////" H 3010 835 50  0001 C CNN "Manufacturer_Part_Number"
	1    3010 835 
	-1   0    0    1   
$EndComp
$EndSCHEMATC
